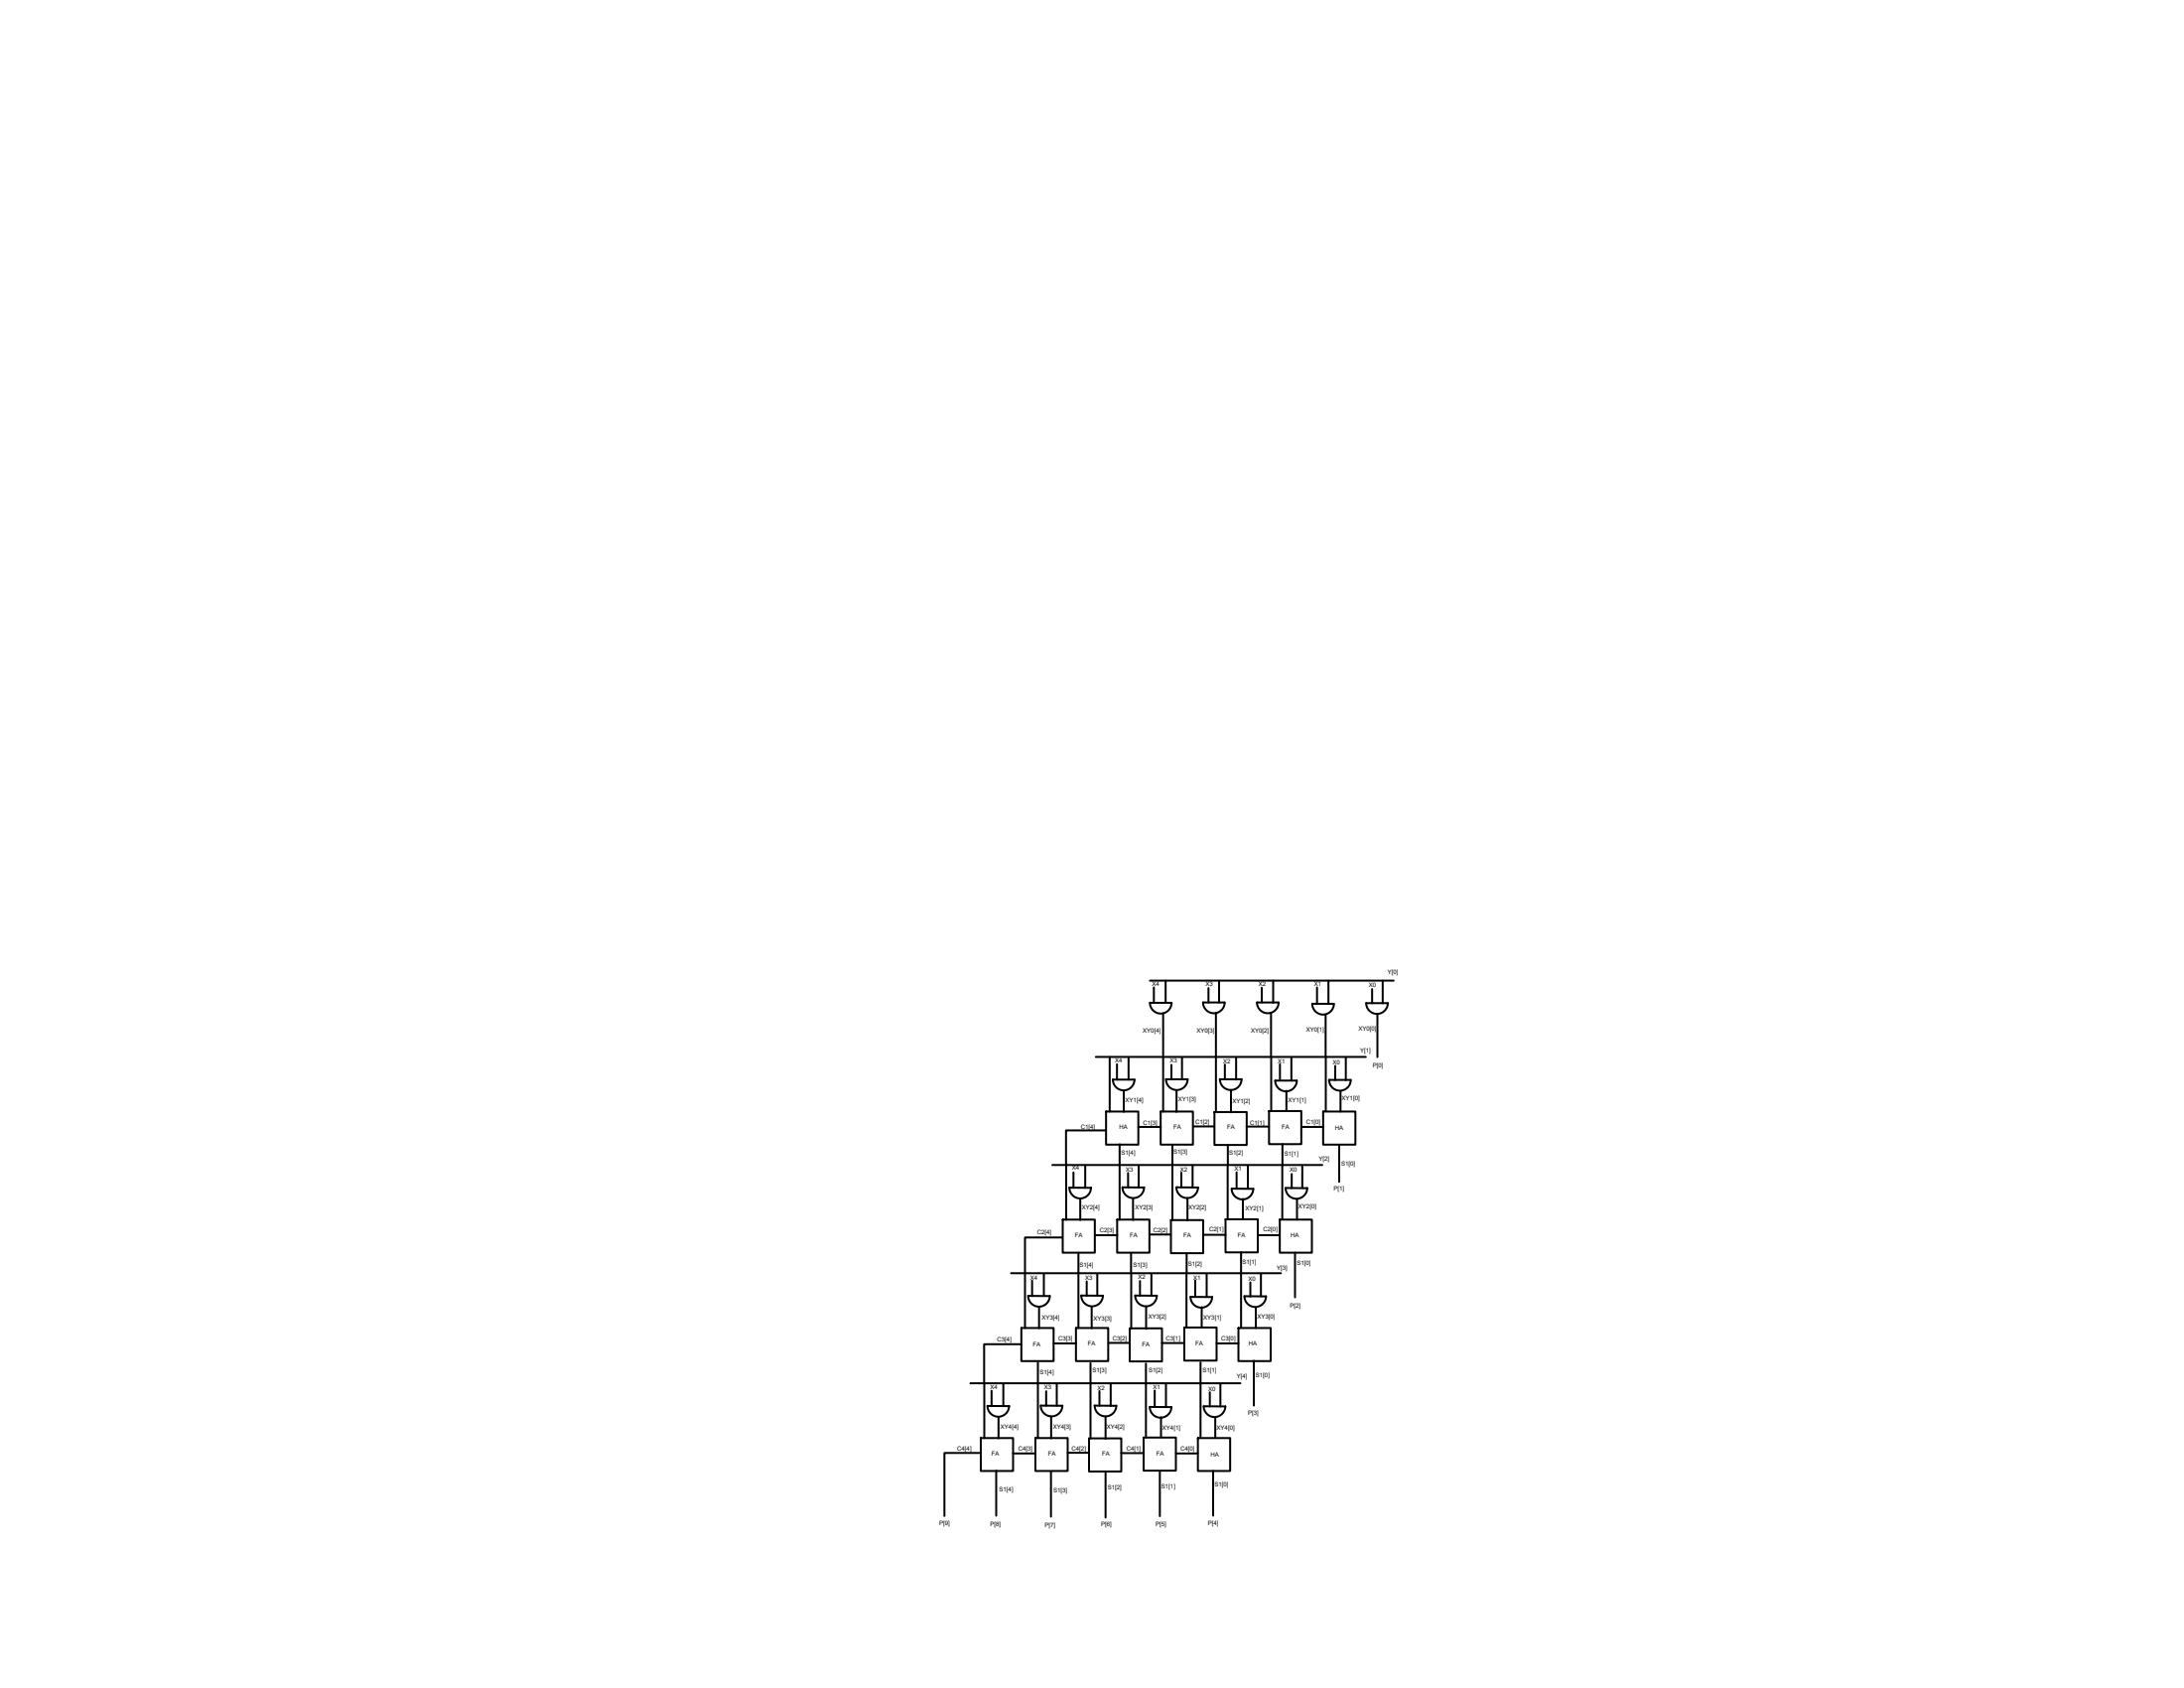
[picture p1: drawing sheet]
<svg xmlns="http://www.w3.org/2000/svg" width="279mm" height="216mm" viewBox="0 0 279 216" stroke-linecap="round" stroke-linejoin="round" font-family="sans-serif">
<!-- layer: 0 -->
<g fill="none" stroke="#000" stroke-width=".25">
<path d="M140.2 135.2h34.5M142 135.2v7M142.4 138.1a1.39 1.39 0 0 0 1.3 1.4 1.39 1.39 0 0 0 1.4-1.4h-2.7M142.9 136.1v2M143.8 139.5v2.7M144.4 135.2v2.9M147.1 125.4h31.2M147.1 128.2a1.39 1.39 0 0 0 1.4 1.4 1.39 1.39 0 0 0 1.4-1.3h-2.8M147.6 126.3v2M148.8 129.6v12.6M149.1 125.4v2.8M149.2 138a1.39 1.39 0 0 0 1.3 1.4 1.39 1.39 0 0 0 1.4-1.4h-2.7"/>
<path d="M149.9 136.2v1.8M150.5 139.4v2.8M151.2 135.3v2.7M153.9 128.2a1.39 1.39 0 0 0 1.4 1.4 1.39 1.39 0 0 0 1.4-1.4h-2.8M154.6 126.4v1.8M155.6 129.6v5.5M155.6 135.2v7.1M156 125.4v2.8M156.1 138a1.39 1.39 0 0 0 1.3 1.4 1.39 1.39 0 0 0 1.4-1.4h-2.7M156.7 136.2v1.8M157.5 139.4v2.9M158.1 135.2v2.9"/>
<path d="M160.8 128.2h2.8a1.39 1.39 0 0 1-1.4 1.4 1.39 1.39 0 0 1-1.4-1.4zM161.4 126.3v1.9M162.6 129.5v5.7M162.6 135.2v6.9M162.9 125.4v2.8M163.1 138.2a1.39 1.39 0 0 0 1.4 1.4 1.39 1.39 0 0 0 1.4-1.4h-2.7M163.7 136.1v2.1M164.6 139.5v2.6M165.2 135.2v3M167.9 128.4a1.39 1.39 0 0 0 1.3 1.4 1.39 1.39 0 0 0 1.4-1.4h-2.7M168.5 126.3v2.1M169.6 129.8v5.4"/>
<path d="M169.6 135.2v6.9M169.9 125.4v3M170 138.1a1.39 1.39 0 0 0 1.4 1.4 1.39 1.39 0 0 0 1.4-1.4h-2.7M170.8 136.3v1.8M171.5 139.6v2.6M172.2 135.2v2.9M174.8 128.3a1.39 1.39 0 0 0 1.3 1.4 1.39 1.39 0 0 0 1.4-1.4h-2.7M175.5 126.5v1.8M176.2 129.7v5.5M176.9 125.4v2.9M134.6 149h34.6M135.9 158.3h-4.8v11.6"/>
<path d="M136 156h4.1v4.2h-4.1zM136.4 149v7M137.3 150v1.9M138.2 153.3v2.8M138.8 149.1v2.8M139.6 151.9a1.39 1.39 0 0 1-1.4 1.4 1.39 1.39 0 0 1-1.4-1.4h2.8M140.1 158h2.8M141.5 142.2h4.1v4.2h-4.1zM141.5 144.6h-5.1v4.4M142.9 156h4.1v4.2h-4.1zM143.2 146.4v9.6M143.6 151.8a1.39 1.39 0 0 0 1.4 1.4 1.39 1.39 0 0 0 1.4-1.3"/>
<path d="M143.6 151.9h2.8M144.3 150v1.9M144.9 153.3v2.8M145.6 144.1h2.9M145.7 149.1v2.8M147.1 157.9h2.7M148.5 142.2h4.1v4.2h-4.1zM149.8 156.1h4.1v4.2h-4.1zM150 146.4v2.6M150 149.1v7M150.5 151.8a1.39 1.39 0 0 0 1.4 1.4 1.39 1.39 0 0 0 1.4-1.3M150.5 151.9h2.8"/>
<path d="M151.1 150v1.9M151.9 153.2v2.9M152.6 149.1v2.8M152.6 144.1h2.7M153.9 157.9h2.9M155.4 142.2h4.1v4.2h-4.1zM156.8 155.9h4.1v4.3h-4.1zM157.1 146.5v9.4M158.2 149.9v2.1M159 153.3v2.6M159.5 144.1h2.8M159.6 149.1v2.9"/>
<path d="M160.3 152a1.39 1.39 0 0 1-1.4 1.4 1.39 1.39 0 0 1-1.3-1.4l2.7 .1M160.9 158h2.8M162.3 142.1h4.2v4.2h-4.2zM163.7 156h4.1v4.2h-4.1zM164.1 146.3l-.1 9.6M164.5 151.9a1.39 1.39 0 0 0 1.3 1.4 1.39 1.39 0 0 0 1.4-1.4h-2.7M165.2 150.1v1.9M165.9 153.4v2.6M166.5 144.1h2.8M166.6 149.1v2.9M169.3 142.2h4.1v4.2h-4.1zM171.3 146.4v4.8"/>
<path d="M124.1 176.9h34.6M125.9 176.9v7M126.3 179.8a1.39 1.39 0 0 0 1.4 1.4 1.39 1.39 0 0 0 1.4-1.4M126.3 179.8h2.8M126.9 177.9v1.9M128.4 177v2.8M129.3 162.8h34.6M130.7 169.9h4.1v4.2h-4.1zM130.7 171.9h-4.8v5M132 163.8v2M132.8 174.3v9.6M132.9 167.1v2.8"/>
<path d="M133.1 179.8a1.39 1.39 0 0 0 1.4 1.4 1.39 1.39 0 0 0 1.4-1.4M133.2 179.8h2.7M133.5 162.9v2.8M133.8 177.9v1.9M134.3 165.7a1.39 1.39 0 0 1-1.4 1.4 1.39 1.39 0 0 1-1.4-1.4l2.8 .1M134.8 171.8h2.9M135.2 177v2.8M137.6 169.9h4.2v4.2h-4.2zM138 160.2v9.7M138.3 165.7a1.39 1.39 0 0 0 1.4 1.4 1.39 1.39 0 0 0 1.4-1.4M138.3 165.7h2.8M139 163.9v1.8"/>
<path d="M139.5 174.3v2.6M139.5 177v7M139.7 167.1v2.8M140.4 162.9v2.8M140.7 177.9v1.9M141.8 171.8h2.7M142.1 177v2.8M142.8 179.8a1.39 1.39 0 0 1-1.4 1.4 1.39 1.39 0 0 1-1.4-1.4h2.8M144.5 169.9h4.2v4.2h-4.2zM144.7 160.3v2.6M144.7 162.9v7M145.2 165.7a1.39 1.39 0 0 0 1.4 1.4 1.39 1.39 0 0 0 1.4-1.4"/>
<path d="M145.2 165.7h2.8M145.8 163.8v1.9M146.6 174.4v9.5M146.6 167.1v2.9M147.1 179.9a1.39 1.39 0 0 0 1.4 1.4 1.39 1.39 0 0 0 1.4-1.3M147.1 180h2.8M147.3 162.9v2.8M147.7 177.9v2.1M148.6 171.8h2.9M149.2 177v3M151.5 169.8h4.1v4.2h-4.1zM151.8 160.3v9.5"/>
<path d="M152.9 163.8v2.1M153.6 174.3v9.5M153.7 167.2v2.5M154 179.8a1.39 1.39 0 0 0 1.4 1.4 1.39 1.39 0 0 0 1.4-1.3M154 179.9h2.8M154.4 162.9v3M154.8 178.1v1.8M155.1 165.9a1.39 1.39 0 0 1-1.4 1.4 1.39 1.39 0 0 1-1.4-1.4h2.8M155.6 171.8h2.8M156.1 177v2.9M158.4 169.9h4.2v4.2h-4.2zM158.8 160.2v9.5"/>
<path d="M159.2 165.8a1.39 1.39 0 0 0 1.4 1.4 1.39 1.39 0 0 0 1.4-1.4h-2.8M160 164v1.8M160.4 174v5.8M160.7 167.3v2.6M161.3 162.9v2.9M165.7 160.2v5.7M125.5 183.9h4.1v4.2h-4.1zM125.5 185.8h-4.7v8.1M127.4 188.1v5.8M127.7 181.2v2.8M129.6 185.9h2.9M132.5 183.9h4.1v4.2h-4.1z"/>
<path d="M134.5 188.2v5.8M134.5 181.2v2.8M136.6 185.8h2.7M139.3 184h4.1v4.2h-4.1zM141.4 181.2v2.8M141.4 188.3v5.8M143.4 185.9h2.9M146.3 183.9h4.1v4.2h-4.1zM148.4 188.2v5.7M148.5 181.3v2.5M150.4 185.9h2.8M153.2 183.9h4.2v4.2h-4.2z"/>
<path d="M155.2 188.1v5.8M155.5 181.3v2.6"/>
</g>
<g font-size=".8">
<text x="177.5" y="124.6">Y[0]</text>
<text x="147.4" y="126.1">X4</text>
<text x="154.2" y="126.1">X3</text>
<text x="161" y="126.1">X2</text>
<text x="168.1" y="126.1">X1</text>
<text x="173.8" y="131.8">XY0[0]</text>
<text x="175.1" y="126.3">X0</text>
<text x="142.6" y="135.9">X4</text>
<text x="146.2" y="132.1">XY0[4]</text>
<text x="149.6" y="135.9">X3</text>
<text x="153.1" y="132.1">XY0[3]</text>
<text x="156.5" y="136">X2</text>
<text x="160" y="132.1">XY0[2]</text>
<text x="163.5" y="136">X1</text>
<text x="167.1" y="132">XY0[1]</text>
<text x="170.5" y="136.1">X0</text>
<text x="174" y="134.6">Y[1]</text>
<text x="175.6" y="136.6">P[0]</text>
<text x="144" y="141">XY1[4]</text>
<text x="146.2" y="143.9">C1[3]</text>
<text x="150.7" y="140.8">XY1[3]</text>
<text x="152.9" y="143.8">C1[2]</text>
<text x="157.6" y="141.1">XY1[2]</text>
<text x="159.9" y="143.8">C1[1]</text>
<text x="164.8" y="141">XY1[1]</text>
<text x="167.1" y="143.8">C1[0]</text>
<text x="171.6" y="140.8">XY1[0]</text>
<text x="137.1" y="149.7">X4</text>
<text x="138.3" y="144.4">C1[4]</text>
<text x="143.2" y="144.4">HA</text>
<text x="143.4" y="147.7">S1[4]</text>
<text x="144" y="149.9">X3</text>
<text x="150.1" y="144.4">FA</text>
<text x="150.1" y="147.5">S1[3]</text>
<text x="151" y="149.8">X2</text>
<text x="157" y="144.4">FA</text>
<text x="157.2" y="147.7">S1[2]</text>
<text x="157.9" y="149.7">X1</text>
<text x="164" y="144.4">FA</text>
<text x="164.3" y="147.9">S1[1]</text>
<text x="165" y="149.9">X0</text>
<text x="168.7" y="148.5">Y[2]</text>
<text x="170.8" y="144.5">HA</text>
<text x="171.6" y="149.1">S1[0]</text>
<text x="138.4" y="154.7">XY2[4]</text>
<text x="145.2" y="154.6">XY2[3]</text>
<text x="152" y="154.6">XY2[2]</text>
<text x="159.3" y="154.8">XY2[1]</text>
<text x="166.1" y="154.6">XY2[0]</text>
<text x="170.6" y="152.3">P[1]</text>
<text x="132.7" y="157.8">C2[4]</text>
<text x="137.5" y="158.3">FA</text>
<text x="140.7" y="157.6">C2[3]</text>
<text x="144.5" y="158.3">FA</text>
<text x="147.5" y="157.6">C2[2]</text>
<text x="151.4" y="158.3">FA</text>
<text x="152" y="161.9">S1[2]</text>
<text x="154.7" y="157.5">C2[1]</text>
<text x="158.3" y="158.3">FA</text>
<text x="158.9" y="161.7">S1[1]</text>
<text x="161.6" y="157.5">C2[0]</text>
<text x="165.1" y="158.2">HA</text>
<text x="165.9" y="161.9">S1[0]</text>
<text x="131.8" y="163.7">X4</text>
<text x="138.1" y="162.1">S1[4]</text>
<text x="138.8" y="163.7">X3</text>
<text x="145" y="162.1">S1[3]</text>
<text x="145.6" y="163.6">X2</text>
<text x="152.7" y="163.7">X1</text>
<text x="159.7" y="163.8">X0</text>
<text x="163.3" y="162.4">Y[3]</text>
<text x="165" y="167.2">P[2]</text>
<text x="127.6" y="171.6">C3[4]</text>
<text x="132.1" y="172.2">FA</text>
<text x="133.3" y="168.8">XY3[4]</text>
<text x="135.4" y="171.5">C3[3]</text>
<text x="139.2" y="172.1">FA</text>
<text x="139.9" y="168.9">XY3[3]</text>
<text x="142.3" y="171.5">C3[2]</text>
<text x="146.1" y="172.2">FA</text>
<text x="146.9" y="168.7">XY3[2]</text>
<text x="149.2" y="171.5">C3[1]</text>
<text x="152.9" y="172.1">FA</text>
<text x="153.9" y="168.8">XY3[1]</text>
<text x="156.2" y="171.5">C3[0]</text>
<text x="159.7" y="172.1">HA</text>
<text x="160.8" y="168.7">XY3[0]</text>
<text x="126.7" y="177.7">X4</text>
<text x="133" y="175.8">S1[4]</text>
<text x="133.6" y="177.7">X3</text>
<text x="139.8" y="175.5">S1[3]</text>
<text x="140.4" y="177.8">X2</text>
<text x="147" y="175.5">S1[2]</text>
<text x="147.5" y="177.7">X1</text>
<text x="153.8" y="175.5">S1[1]</text>
<text x="154.6" y="177.9">X0</text>
<text x="158.2" y="176.3">Y[4]</text>
<text x="160.6" y="176.1">S1[0]</text>
<text x="122.4" y="185.6">C4[4]</text>
<text x="128" y="182.8">XY4[4]</text>
<text x="130.3" y="185.6">C4[3]</text>
<text x="134.7" y="182.8">XY4[3]</text>
<text x="137.1" y="185.5">C4[2]</text>
<text x="141.6" y="182.8">XY4[2]</text>
<text x="144.1" y="185.6">C4[1]</text>
<text x="148.7" y="182.9">XY4[1]</text>
<text x="151" y="185.6">C4[0]</text>
<text x="155.6" y="182.9">XY4[0]</text>
<text x="159.6" y="181">P[3]</text>
<text x="126.9" y="186.2">FA</text>
<text x="127.8" y="190.7">S1[4]</text>
<text x="134.1" y="186.2">FA</text>
<text x="134.7" y="190.8">S1[3]</text>
<text x="141" y="186.2">FA</text>
<text x="141.7" y="190.5">S1[2]</text>
<text x="147.9" y="186.2">FA</text>
<text x="148.6" y="190.3">S1[1]</text>
<text x="154.9" y="186.3">HA</text>
<text x="155.4" y="190.1">S1[0]</text>
<text x="120.1" y="195.1">P[9]</text>
<text x="126.7" y="195.2">P[8]</text>
<text x="133.6" y="195.3">P[7]</text>
<text x="140.9" y="195.2">P[6]</text>
<text x="147.8" y="195.2">P[5]</text>
<text x="154.5" y="195">P[4]</text>
</g>
</svg>
